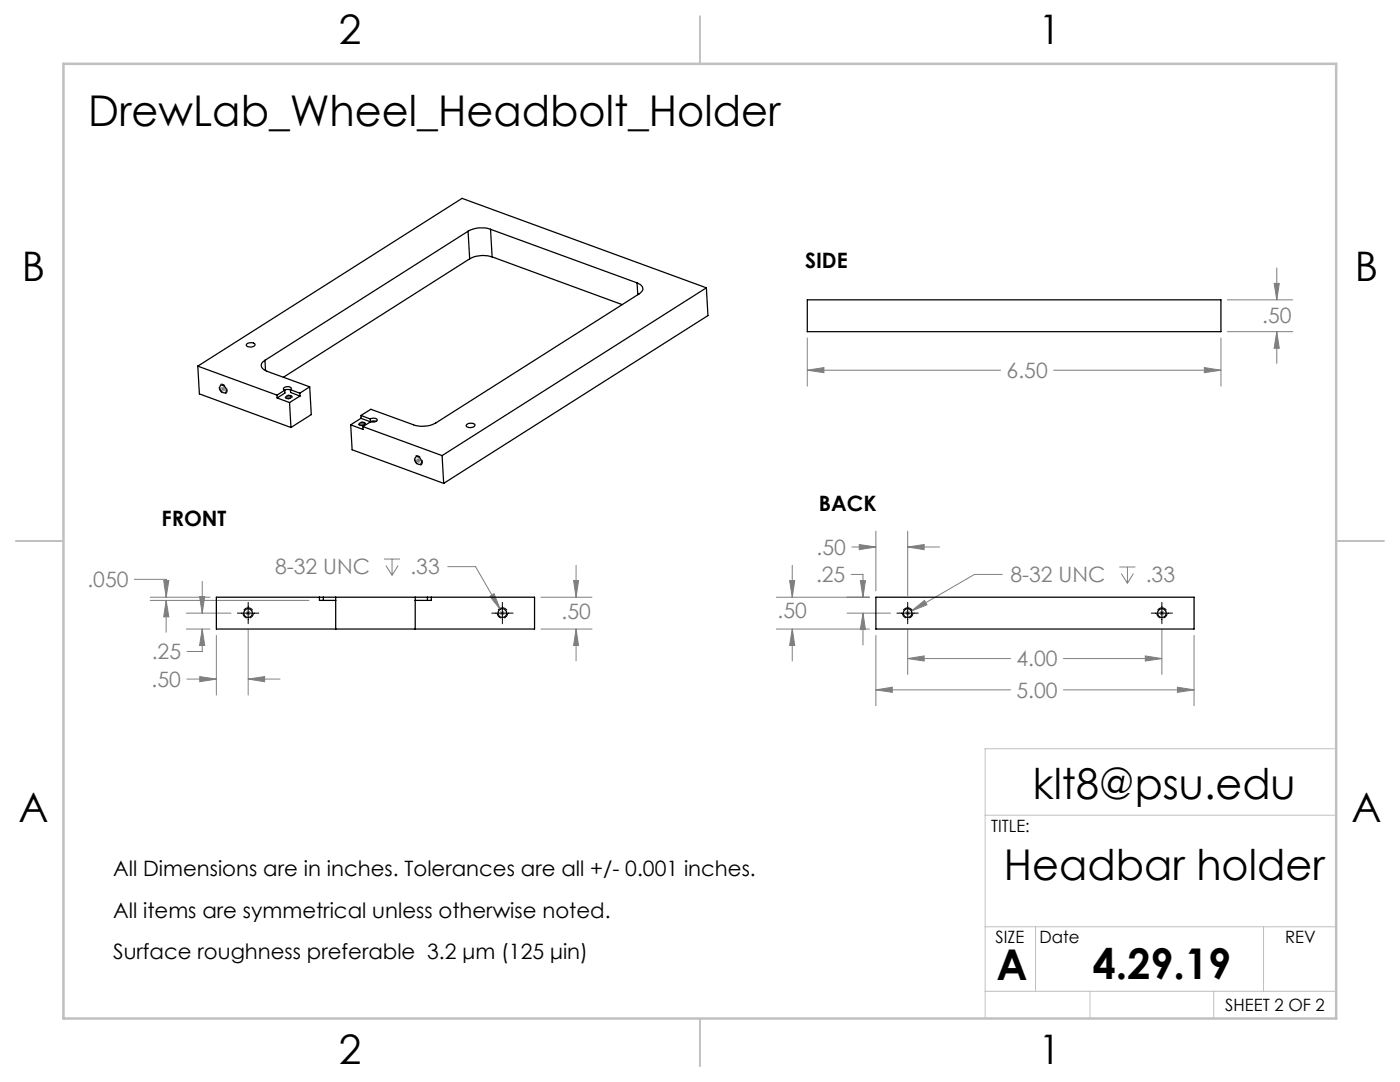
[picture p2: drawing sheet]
<svg xmlns="http://www.w3.org/2000/svg" width="279mm" height="216mm" viewBox="0 0 279 216" stroke-linecap="round" stroke-linejoin="round" font-family="sans-serif">
<g fill="none" stroke="#808080" stroke-width=".2">
<path d="M244.9 59.8h13.1M254.3 56.6h1l-.5 3.2zM254.8 53.5v6.3M44 77.6h1M44.2 77.3l.7 .7M44.5 77.1v1M44.9 77.3l-.7 .7M57.1 79.2h1M57.2 78.9l.7 .7M57.6 78.7v1M57.9 78.9l-.7 .7M161.1 67.5v9.5"/>
<path d="M161.1 73.9h38.6M161.1 73.9l3.3-.6v1.1zM210.3 73.9h33.4M240.3 73.3l3.4 .6-3.4 .5zM243.7 67.5v9.5M244.9 66.2h13.1M254.8 66.2v6.3M254.8 66.2l.5 3.3h-1zM71.7 84.6h1M71.9 84.2l.7 .7M72.2 84.1v1M72.6 84.2l-.7 .7"/>
<path d="M83 91.9h1M83.1 91.5l.7 .8M83.5 91.4v1M83.8 91.5l-.7 .8M26.8 115.6h6.4v3.6M30 119.2h11.9M30 119.8h31.7M32.7 115.9h1l-.5 3.3zM33.2 119.8v6.4M33.2 119.8l.5 3.3h-1zM39.8 119h1.1l-.5 3.3zM40.4 116v6.3"/>
<path d="M76.6 111.5h3.2M77 112.9l1.2 1.9M78.2 111.5v3.3M79.4 112.9l-1.2 1.9M89.4 113.1h5.5l4.9 8.5M97.8 119l.8-.5 1.2 3.1zM107.9 119.2h10.2M114.5 115.9h1l-.5 3.3zM115 112.8v6.4M154.9 119.2h18.6M157.6 115.9h1l-.5 3.3zM158.1 112.8v6.4"/>
<path d="M169.9 114.6h2.3v4.6M170 109.1h4.8M171.5 108.7l3.3 .4-3.3 .6zM171.7 115.9h1l-.5 3.3zM174.8 106v11.9M181.2 106v12.9M181.2 109.1h6.3M181.2 109.1l3.2-.4v1zM200 114.6h-5.5l-12.6 7.3M223.4 113.1h3.2M223.8 114.4l1.2 2M225 113.1v3.3"/>
<path d="M226.2 114.4l-1.2 2M37.2 122.3h8.9M37.2 125.5h4.7M37.3 135.5h5.9M39.9 135l3.3 .5-3.3 .5zM40.4 125.5v4.5h-3.1M40.4 125.5l.5 3.3h-1.1zM43.2 126.8v11.9M49 122.3h1M49.2 122l.7 .7M49.5 125.7v13M49.5 135.5h6.4"/>
<path d="M49.5 121.8v1M49.5 135.5l3.3-.5v1zM49.9 122l-.7 .7M99.8 122.3h1M99.9 122l.7 .7M100.3 121.8v1M100.6 122l-.7 .7M107.9 125.5h10.2M115 125.5v6.4M115 125.5l.5 3.3h-1zM154.9 125.5h18.6M158.1 125.5v6.4"/>
<path d="M158.1 125.5l.5 3.3h-1zM169.1 122.3h8.6M172.2 122.3v6.4M172.2 122.3l.5 3.3h-1zM174.8 126.8v14M174.8 137.7h26.9M174.8 137.7l3.3-.6v1zM180.6 122.3h1M180.8 122l.7 .7M181.2 125.7v8.9M181.2 131.4h20.5M181.2 121.8v1"/>
<path d="M181.2 131.4l3.2-.5v1zM181.5 122l-.7 .7M181.9 121.9l2.6-2.1 .5 .9zM212.2 137.7h26.1M212.2 131.4h19.7M228.6 130.9l3.3 .5-3.3 .5zM231.4 122.3h1M231.5 122l.7 .7M231.9 125.7v8.9M231.9 121.8v1M232.2 122l-.7 .7M235 137.1l3.3 .6-3.3 .4z"/>
<path d="M238.3 126.8v14"/>
</g>
<path d="M44.5 76.7a1.15 1.15 0 0 1 .5 1.8 1.11 1.11 0 0 1-1.1-.6 1.11 1.11 0 0 1 .2-1.2h.4M83.4 91a1.15 1.15 0 0 1 .6 1.8 1.11 1.11 0 0 1-1.1-.6 1.11 1.11 0 0 1 .1-1.3l.4 .1" fill="none" stroke="#000" stroke-width=".2" stroke-dasharray="1.3 .6" stroke-dashoffset=".8" stroke-linecap="butt"/>
<path d="M58.2 79.4a.76 .76 0 0 1-1.3-.3 .86 .86 0 0 1 1.4 .1l-.1 .2M72.8 84.8a.76 .76 0 0 1-1.3-.3 .86 .86 0 0 1 1.4 .1l-.1 .2" fill="none" stroke="#000" stroke-width=".2" stroke-dasharray="1.3 .6" stroke-dashoffset="-.1" stroke-linecap="butt"/>
<path d="M49.5 121.3a1.04 1.04 0 0 1 1 1.5 1.04 1.04 0 0 1-1.8 .1 1.04 1.04 0 0 1 .7-1.6h.1M100.3 121.3a1.04 1.04 0 0 1 .9 1.5 1.04 1.04 0 0 1-1.8 .1 1.04 1.04 0 0 1 .7-1.6h.2M181.2 121.3a1.04 1.04 0 0 1 .9 1.5 1.04 1.04 0 0 1-1.8 .1 1.04 1.04 0 0 1 .7-1.6h.2M231.9 121.3a1.04 1.04 0 0 1 .9 1.5 1.04 1.04 0 0 1-1.8 .1 1.04 1.04 0 0 1 .8-1.6h.1" fill="none" stroke="#000" stroke-width=".2" stroke-dasharray="1.3 .6" stroke-dashoffset=".2" stroke-linecap="butt"/>
<path d="M266.7 149.4h-70.1v53.8M196.6 162.7h70.1M196.6 197.8h70.1M196.6 184.9h70.1M206.7 184.9v12.9M217.5 197.8v5.4M242.2 197.8v5.4M252.2 184.9v12.9" fill="none" stroke="#c0c0c0" stroke-width=".2"/>
<path d="M139.7 3.2v9.5M3.1 107.9h9.6M266.7 107.9h9.5M139.7 203.2v9.6" fill="none" stroke="#c0c0c0" stroke-width=".25"/>
<path d="M12.7 12.7h254v190.5h-254z" fill="none" stroke="#c0c0c0" stroke-width=".5"/>
<path d="M47.4 122.3h4.2M49.5 120.2v4.3M98.1 122.3h4.3M100.3 120.2v4.3M179 122.3h4.3M181.2 120.2v4.3M229.8 122.3h4.2M231.9 120.2v4.3" fill="none" stroke="#000" stroke-width=".2"/>
<path d="M158.1 125.5l.5 3.3h-1zM157.6 115.9h1l-.5 3.3zM235 137.1l3.3 .6-3.3 .4zM174.8 137.7l3.3-.6v1zM181.2 131.4l3.2-.5v1zM228.6 130.9l3.3 .5-3.3 .5zM172.2 122.3l.5 3.3h-1zM171.7 115.9h1l-.5 3.3zM181.9 121.9l3.1-1.2-.5-.9zM171.5 108.7l3.3 .4-3.3 .6zM181.2 109.1l3.2-.4v1zM97.8 119l2 2.6-1.2-3.1zM33.2 119.8l.5 3.3h-1zM32.7 115.9h1l-.5 3.3zM49.5 135.5l3.3-.5v1zM39.9 135l3.3 .5-3.3 .5zM40.4 125.5l.5 3.3h-1.1zM39.8 119h1.1l-.5 3.3zM114.5 115.9h1l-.5 3.3zM115 125.5l.5 3.3h-1zM240.3 73.3l3.4 .6-3.4 .5zM161.1 73.9l3.3-.6v1.1zM254.8 66.2l.5 3.3h-1zM254.3 56.6h1l-.5 3.2z" fill="#808080"/>
<g fill="none" stroke="#000" stroke-width=".25">
<path d="M93.4 46.1l-40.5 25.8M93.4 46.1l.3 5.5M93.7 51.6l-37.1 23.7M97.9 45.8a5.5 5.5 0 0 0-4.5 .3M97.9 45.8l29.2 10.6M97.9 45.8l.3 5.5M98.2 51.3a5.9 5.9 0 0 0-4.5 .3M98.2 51.3l26 9.5M127.1 56.4l.4 .2a1.05 1.05 0 0 1 .8 1 1.05 1.05 0 0 1-.7 1l-40.6 25.8a5.8 5.8 0 0 1-4.5 .4l-8.5-3.1-2 1.2M127.1 56.4l.2 2.4M141 57.4l-48.8-17.8-52.7 33.5M141 57.4l-52.8 33.5"/>
<path d="M141 57.4l.3 5.6-52.8 33.4M161.1 59.8h82.6v6.4h-82.6zM39.5 73.1l15.8 5.7M39.5 73.1l.3 5.5 18.3 6.7M44 77a.88 .88 0 0 1 .9 .1 .88 .88 0 0 1 .3 .9 .55 .55 0 0 1-.6 .4 .55 .55 0 0 1-.5-.4l-.2-.7zM49.3 68.6a1.2 1.2 0 0 1 1.6 .2 1.09 1.09 0 0 1-1.8 .1zM52.9 71.9a1.04 1.04 0 0 0-.8 1 1.04 1.04 0 0 0 .8 1l8.9 3.3M52.9 71.9l.1 2M55.3 78.8v.6M55.3 79.4l2.5 .9M56.8 77.9l-1.5 .9M56.8 77.9l.1 .5-1.6 1"/>
<path d="M57.1 79.1a.64 .64 0 0 1 1 .2 .73 .73 0 0 1-1.1-.1zM58 77.8l.1-.3a.89 .89 0 0 0-1.5 .2l.2 .2M58 77.8l-.8-.1-.4 .2M58 77.8l1.8 .7M58 77.8v.5l1.9 .7M59.8 78.5l.1 .5M59.9 79l-2.1 1.3M61.8 77.2l-2 1.3M61.8 77.2l.3 5.5-4 2.6M57.8 80.3l.3 5M70 84.8l.3 4.9 18.2 6.7M70 84.8l2.5 .9-.1-.6"/>
<path d="M71.7 84.5a.69 .69 0 0 1 1.1 .1 .73 .73 0 0 1-1.2 0zM72 82.9l1.9 .7M72 83.5l-2 1.3M72 83.5l1.9 .7M72 82.9v.6M72.4 85.1l15.8 5.8M73.9 83.6a.99 .99 0 0 1 1.4 .2l-.2 .3-.4 .1-.7-.1-1.6 1M73.9 83.6v.6M75.1 84.1l-.8-.1-.4 .2M82.9 91.2a.85 .85 0 0 1 1.1 .4 .85 .85 0 0 1-.2 1.1 1 1 0 0 1-.9-1.5zM88.2 90.9l.3 5.5M93.2 84.7a1.2 1.2 0 0 1 1.6 .1 1.14 1.14 0 0 1-1.8 .1z"/>
<path d="M63.7 119.2h.8M63.7 119.2h-20.5v6.3h63.5v-6.3h-20.6M63.7 119.2v.6h3.3M64.5 119.2h20.8M64.5 119.2v.6M67 119.2v6.3M82.9 119.2v6.3M85.3 119.2h.8M85.3 119.2v.6M86.1 119.2v.6h-3.2M174.8 119.2h63.5v6.3h-63.5z"/>
<circle cx="49.5" cy="122.3" r=".87"/>
<circle cx="100.3" cy="122.3" r=".86"/>
<circle cx="181.1" cy="122.3" r=".87"/>
<circle cx="231.9" cy="122.3" r=".86"/>
</g>
<g font-size="8.5">
<text x="17.6" y="25.1">DrewLab_Wheel_Headbolt_Holder</text>
<text x="206.2" y="159.4">klt8@psu.edu</text>
<text x="200.4" y="175.5">Headbar holder</text>
<text x="198.9" y="195.5">A</text>
<text x="218.1" y="195.4">4.29.19</text>
</g>
<g font-size="8.1">
<text x="67.6" y="8.9">2</text>
<text x="207.3" y="8.9">1</text>
<text x="4.4" y="56.2">B</text>
<text x="270.4" y="56.2">B</text>
<text x="3.7" y="164.1">A</text>
<text x="269.7" y="164.1">A</text>
<text x="67.6" y="212.4">2</text>
<text x="207.3" y="212.4">1</text>
</g>
<g font-size="4.2">
<text x="160.7" y="53.5">SIDE</text>
<text x="163.4" y="101.9">BACK</text>
<text x="32.3" y="104.9">FRONT</text>
<text x="22.6" y="174.7">All Dimensions are in inches. Tolerances are all +/- 0.001 inches.</text>
<text x="22.6" y="183.1">All items are symmetrical unless otherwise noted.</text>
<text x="22.6" y="191.4">Surface roughness preferable 3.2 μm (125 μin)</text>
</g>
<g font-size="4.2" fill="#808080">
<text x="251.9" y="64.5">.50</text>
<text x="200.9" y="75.4">6.50</text>
<text x="163" y="110.7">.50</text>
<text x="17.5" y="117.2">.050</text>
<text x="54.9" y="114.6">8-32 UNC</text>
<text x="81.9" y="114.6">.33</text>
<text x="162.9" y="116.2">.25</text>
<text x="201.6" y="116.2">8-32 UNC</text>
<text x="228.7" y="116.2">.33</text>
<text x="112.1" y="123.5">.50</text>
<text x="155.2" y="123.3">.50</text>
<text x="30.3" y="131.6">.25</text>
<text x="30.3" y="137.1">.50</text>
<text x="202.9" y="133">4.00</text>
<text x="202.9" y="139.2">5.00</text>
</g>
<g font-size="3.4">
<text x="197.8" y="166">TITLE:</text>
<text x="198.7" y="188.1">SIZE</text>
<text x="207.5" y="188.1">Date</text>
<text x="256.5" y="188.2">REV</text>
<text x="244.5" y="201.7">SHEET 2 OF 2</text>
</g>
</svg>
